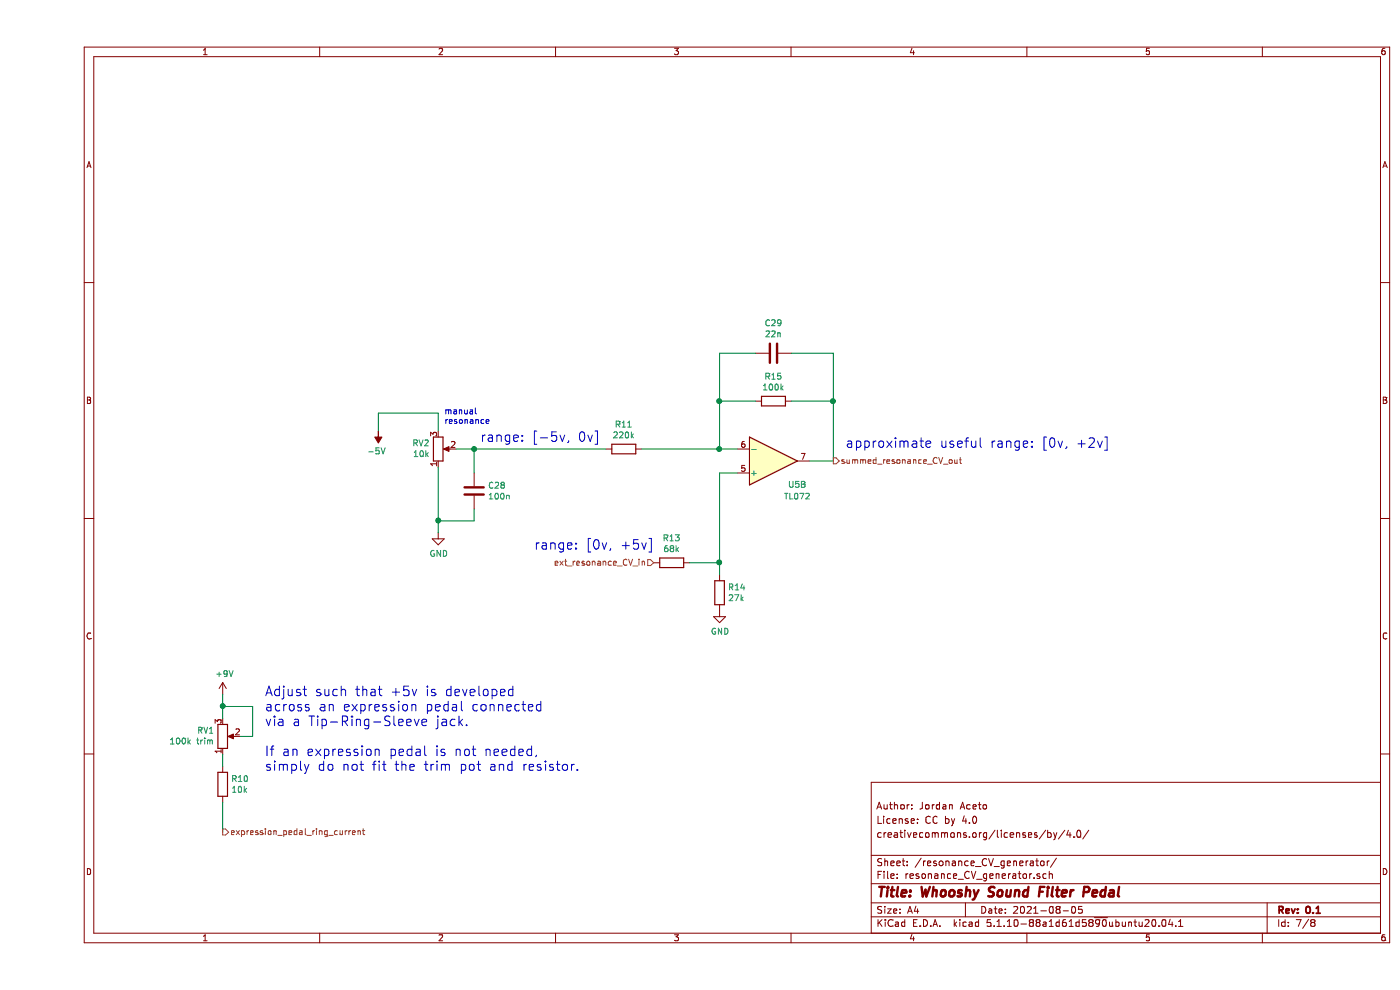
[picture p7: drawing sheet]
EESchema Schematic File Version 4
EELAYER 30 0
EELAYER END
$Descr A4 11693 8268
encoding utf-8
Sheet 7 8
Title "Whooshy Sound Filter Pedal"
Date "2021-08-05"
Rev "0.1"
Comp ""
Comment1 "creativecommons.org/licenses/by/4.0/"
Comment2 "License: CC by 4.0"
Comment3 "Author: Jordan Aceto"
Comment4 ""
$EndDescr
Text HLabel 6650 3850 2    50   Output ~ 0
summed_resonance_CV_out
Text HLabel 5150 4700 0    50   Input ~ 0
ext_resonance_CV_in
$Comp
L Device:R R14
U 1 1
P 5700 4950
F 0 "R14" H 5770 4996 50  0000 L CNN
F 1 "27k" H 5770 4905 50  0000 L CNN
F 2 "Resistor_SMD:R_0805_2012Metric" V 5630 4950 50  0001 C CNN
F 3 "~" H 5700 4950 50  0001 C CNN
	1    5700 4950
	1    0    0    -1  
$EndComp
$Comp
L Amplifier_Operational:TL072 U5
U 2 1
P 6150 3850
F 0 "U5" H 6350 4050 50  0000 C CNN
F 1 "TL072" H 6350 4150 50  0000 C CNN
F 2 "Package_SO:SOIC-8_3.9x4.9mm_P1.27mm" H 6150 3850 50  0001 C CNN
F 3 "http://www.ti.com/lit/ds/symlink/tl071.pdf" H 6150 3850 50  0001 C CNN
	2    6150 3850
	1    0    0    1   
$EndComp
$Comp
L Device:R R15
U 1 1
P 6150 3350
F 0 "R15" V 5943 3350 50  0000 C CNN
F 1 "100k" V 6034 3350 50  0000 C CNN
F 2 "Resistor_SMD:R_0805_2012Metric" V 6080 3350 50  0001 C CNN
F 3 "~" H 6150 3350 50  0001 C CNN
	1    6150 3350
	0    1    1    0   
$EndComp
$Comp
L Device:C C29
U 1 1
P 6150 2950
F 0 "C29" V 5898 2950 50  0000 C CNN
F 1 "22n" V 5989 2950 50  0000 C CNN
F 2 "Capacitor_SMD:C_0805_2012Metric" H 6188 2800 50  0001 C CNN
F 3 "~" H 6150 2950 50  0001 C CNN
	1    6150 2950
	0    1    1    0   
$EndComp
$Comp
L Device:R R11
U 1 1
P 4900 3750
F 0 "R11" V 4693 3750 50  0000 C CNN
F 1 "220k" V 4784 3750 50  0000 C CNN
F 2 "Resistor_SMD:R_0805_2012Metric" V 4830 3750 50  0001 C CNN
F 3 "~" H 4900 3750 50  0001 C CNN
	1    4900 3750
	0    1    1    0   
$EndComp
$Comp
L Device:R_POT RV2
U 1 1
P 3350 3750
F 0 "RV2" H 3280 3704 50  0000 R CNN
F 1 "10k" H 3280 3795 50  0000 R CNN
F 2 "Potentiometer_THT:Potentiometer_Alpha_RD901F-40-00D_Single_Vertical" H 3350 3750 50  0001 C CNN
F 3 "~" H 3350 3750 50  0001 C CNN
	1    3350 3750
	1    0    0    1   
$EndComp
$Comp
L Device:R R13
U 1 1
P 5300 4700
F 0 "R13" V 5093 4700 50  0000 C CNN
F 1 "68k" V 5184 4700 50  0000 C CNN
F 2 "Resistor_SMD:R_0805_2012Metric" V 5230 4700 50  0001 C CNN
F 3 "~" H 5300 4700 50  0001 C CNN
	1    5300 4700
	0    1    1    0   
$EndComp
$Comp
L power:GND #PWR037
U 1 1
P 3350 4450
F 0 "#PWR037" H 3350 4200 50  0001 C CNN
F 1 "GND" H 3355 4277 50  0000 C CNN
F 2 "" H 3350 4450 50  0001 C CNN
F 3 "" H 3350 4450 50  0001 C CNN
	1    3350 4450
	1    0    0    -1  
$EndComp
$Comp
L power:GND #PWR039
U 1 1
P 5700 5100
F 0 "#PWR039" H 5700 4850 50  0001 C CNN
F 1 "GND" H 5705 4927 50  0000 C CNN
F 2 "" H 5700 5100 50  0001 C CNN
F 3 "" H 5700 5100 50  0001 C CNN
	1    5700 5100
	1    0    0    -1  
$EndComp
Wire Wire Line
	2850 3600 2850 3450
Wire Wire Line
	2850 3450 3350 3450
Wire Wire Line
	3350 3450 3350 3600
Wire Wire Line
	3500 3750 3650 3750
Wire Wire Line
	6000 3350 5700 3350
Wire Wire Line
	5700 3350 5700 3750
Wire Wire Line
	5700 3750 5850 3750
Wire Wire Line
	6450 3850 6650 3850
Wire Wire Line
	6650 3350 6300 3350
Wire Wire Line
	6000 2950 5700 2950
Wire Wire Line
	5700 2950 5700 3350
Connection ~ 5700 3350
Wire Wire Line
	6300 2950 6650 2950
Wire Wire Line
	6650 2950 6650 3350
Connection ~ 6650 3350
Wire Wire Line
	6650 3350 6650 3850
Wire Wire Line
	5700 4800 5700 4700
Wire Wire Line
	5700 4700 5450 4700
Wire Wire Line
	5700 4700 5700 3950
Wire Wire Line
	5700 3950 5850 3950
Connection ~ 5700 4700
$Comp
L Device:C C28
U 1 1
P 3650 4100
F 0 "C28" H 3765 4146 50  0000 L CNN
F 1 "100n" H 3765 4055 50  0000 L CNN
F 2 "Capacitor_SMD:C_0805_2012Metric" H 3688 3950 50  0001 C CNN
F 3 "~" H 3650 4100 50  0001 C CNN
	1    3650 4100
	1    0    0    -1  
$EndComp
Wire Wire Line
	3350 3900 3350 4350
Wire Wire Line
	3650 4250 3650 4350
Wire Wire Line
	3650 4350 3350 4350
Connection ~ 3350 4350
Wire Wire Line
	3350 4350 3350 4450
Wire Wire Line
	3650 3950 3650 3750
Connection ~ 3650 3750
Wire Wire Line
	3650 3750 4750 3750
Connection ~ 5700 3750
Text Notes 6750 3750 0    79   ~ 0
approximate useful range: [0v, +2v]
Text Notes 3700 3700 0    79   ~ 0
range: [-5v, 0v]
Text Notes 4150 4600 0    79   ~ 0
range: [0v, +5v]
$Comp
L power:-5V #PWR036
U 1 1
P 2850 3600
F 0 "#PWR036" H 2850 3700 50  0001 C CNN
F 1 "-5V" H 2865 3773 50  0000 C CNN
F 2 "" H 2850 3600 50  0001 C CNN
F 3 "" H 2850 3600 50  0001 C CNN
	1    2850 3600
	-1   0    0    1   
$EndComp
Text HLabel 1550 6950 2    50   Output ~ 0
expression_pedal_ring_current
$Comp
L Device:R_POT RV?
U 1 1
P 1550 6150
AR Path="/613382EC" Ref="RV?"  Part="1" 
AR Path="/60C8BB05/613382EC" Ref="RV?"  Part="1" 
AR Path="/60CB527C/613382EC" Ref="RV1"  Part="1" 
F 0 "RV1" H 1481 6104 50  0000 R CNN
F 1 "100k trim" H 1481 6195 50  0000 R CNN
F 2 "Potentiometer_THT:Potentiometer_Bourns_3296W_Vertical" H 1550 6150 50  0001 C CNN
F 3 "~" H 1550 6150 50  0001 C CNN
	1    1550 6150
	1    0    0    1   
$EndComp
$Comp
L Device:R R?
U 1 1
P 1550 6550
AR Path="/613382F2" Ref="R?"  Part="1" 
AR Path="/60C8BB05/613382F2" Ref="R?"  Part="1" 
AR Path="/60CB527C/613382F2" Ref="R10"  Part="1" 
F 0 "R10" H 1620 6596 50  0000 L CNN
F 1 "10k" H 1620 6505 50  0000 L CNN
F 2 "Resistor_SMD:R_0805_2012Metric" V 1480 6550 50  0001 C CNN
F 3 "~" H 1550 6550 50  0001 C CNN
	1    1550 6550
	1    0    0    -1  
$EndComp
Wire Wire Line
	1550 6300 1550 6400
Wire Wire Line
	1700 6150 1800 6150
Wire Wire Line
	1800 6150 1800 5900
Wire Wire Line
	1800 5900 1550 5900
Wire Wire Line
	1550 5900 1550 6000
$Comp
L power:+9V #PWR?
U 1 1
P 1550 5800
AR Path="/613382FD" Ref="#PWR?"  Part="1" 
AR Path="/60C8BB05/613382FD" Ref="#PWR?"  Part="1" 
AR Path="/60CB527C/613382FD" Ref="#PWR035"  Part="1" 
F 0 "#PWR035" H 1550 5650 50  0001 C CNN
F 1 "+9V" H 1565 5973 50  0000 C CNN
F 2 "" H 1550 5800 50  0001 C CNN
F 3 "" H 1550 5800 50  0001 C CNN
	1    1550 5800
	1    0    0    -1  
$EndComp
Wire Wire Line
	1550 5800 1550 5900
Connection ~ 1550 5900
Wire Wire Line
	1550 6950 1550 6700
Text Notes 1900 6450 0    79   ~ 0
Adjust such that +5v is developed\nacross an expression pedal connected\nvia a Tip-Ring-Sleeve jack.\n\nIf an expression pedal is not needed, \nsimply do not fit the trim pot and resistor.
Text Notes 3400 3550 0    50   ~ 0
manual\nresonance
Wire Wire Line
	5050 3750 5700 3750
$EndSCHEMATC
